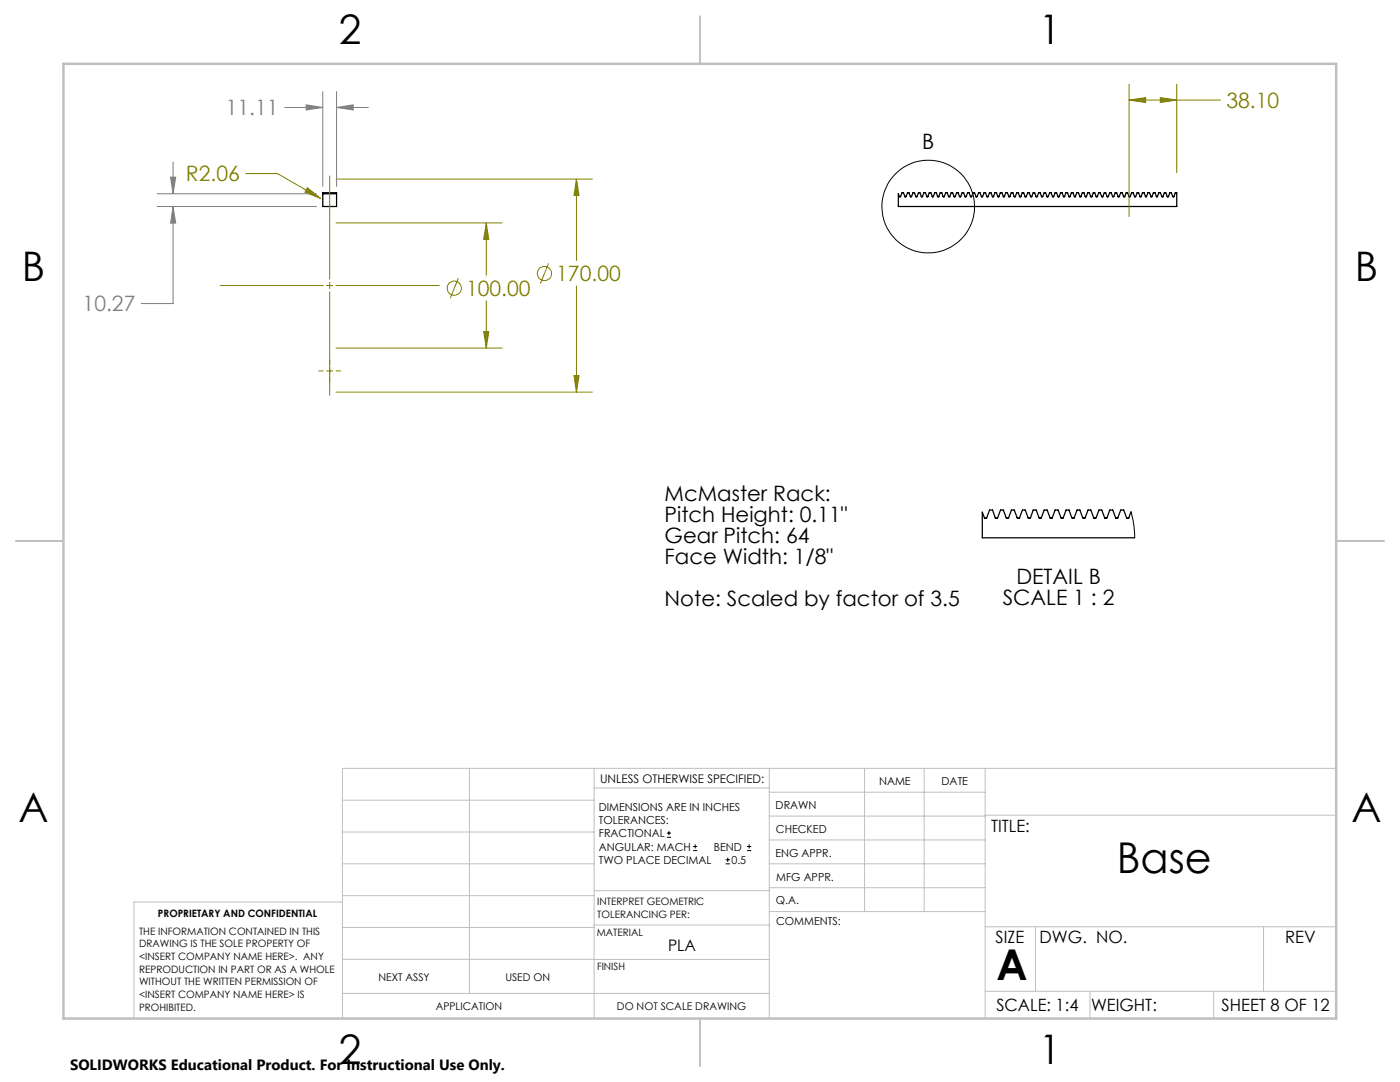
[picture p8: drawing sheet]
<svg xmlns="http://www.w3.org/2000/svg" width="279mm" height="216mm" viewBox="0 0 279 216" stroke-linecap="round" stroke-linejoin="round" font-family="sans-serif">
<path d="M64.4 38.5h2.8v2.7h-2.8zM64.4 38.7h2.8M179.3 38.7l.2 .5 .2 .1 .3-.8h.3l.3 .7 .2 .1 .3-.8h.3l.3 .7 .2 .1 .3-.8h.3l.3 .7 .2 .1 .3-.8h.3l.3 .7 .1 .1 .4-.8h.3l.3 .7 .1 .1 .4-.8h.3l.3 .7 .1 .1 .3-.8h.4l.2 .7 .2 .1 .3-.8h.4l.2 .7 .2 .1 .3-.8h.3l.3 .7 .2 .1 .3-.8h.3l.3 .7 .2 .1 .3-.8h.3l.3 .7 .2 .1 .3-.8h.3l.3 .7 .2 .1 .3-.8h.3l.3 .7 .2 .1 .3-.8h.3l.3 .7 .1 .1 .4-.8h.3l.3 .7 .1 .1 .4-.8h.3l.3 .7 .1 .1 .4-.8h.3l.2 .7 .2 .1 .3-.8h.4l.2 .7 .2 .1 .3-.8h.4l.2 .7 .2 .1 .3-.8h.3l.3 .7 .2 .1 .3-.8h.3l.3 .7 .2 .1 .3-.8h.3l.3 .7 .2 .1 .3-.8h.3l.3 .7 .2 .1 .3-.8h.3l.3 .7 .2 .1 .3-.8h.3l.3 .7 .2 .1 .3-.8h.3l.3 .7 .1 .1 .4-.8h.3l.3 .7 .1 .1 .4-.8h.3l.2 .7 .2 .1 .4-.8h.3l.2 .7 .2 .1 .4-.8h.2l.3 .7 .2 .1 .3-.8h.3l.3 .7 .2 .1 .3-.8h.3l.3 .7 .2 .1 .3-.8h.3l.3 .7 .2 .1 .3-.8h.3l.3 .7 .2 .1 .3-.8h.3l.3 .7 .2 .1 .3-.8h.3l.3 .7 .2 .1 .3-.8h.3l.3 .7 .2 .1 .3-.8h.3l.2 .7 .3 .1 .3-.8h.3l.2 .7 .2 .1 .4-.8h.2l.3 .7 .2 .1 .4-.8h.2l.3 .7 .2 .1 .4-.8h.2l.3 .7 .2 .1 .3-.8h.3l.3 .7 .2 .1 .3-.8h.3l.3 .7 .2 .1 .3-.8h.3l.3 .7 .2 .1 .3-.8h.3l.3 .7 .2 .1 .3-.8h.3l.3 .7 .2 .1 .3-.8h.3l.2 .7 .3 .1 .3-.8h.3l.2 .7 .3 .1 .3-.8h.3l.2 .7 .2 .1 .4-.8h.2v2.7h-55.5zM225.7 102.1l-.4 1.2-.4 .1-.6-1.6h-.6l-.6 1.6h-.4l-.6-1.6h-.6l-.6 1.6h-.3l-.7-1.6h-.6l-.6 1.6h-.3l-.7-1.6h-.6l-.5 1.5-.4 .1-.1-.1-.6-1.5h-.6l-.5 1.5-.4 .1-.6-1.6h-.6l-.6 1.5-.4 .1-.6-1.6h-.6l-.6 1.5-.3 .1-.7-1.6h-.6l-.6 1.6h-.3l-.7-1.6h-.6l-.6 1.6h-.3l-.7-1.6h-.6l-.5 1.5-.4 .1-.7-1.6h-.5l-.6 1.5-.4 .1-.7-1.6h-.5l-.6 1.5-.3 .1-.7-1.6h-.6l-.7 1.6h-.3l-.5-1.2v5.1h30.4" fill="none" stroke="#000" stroke-width=".25"/>
<g fill="none" stroke="#000" stroke-width=".2">
<path d="M225.7 102.1l.6 2.8 .1 2.4M133.1 167.1h.8M133.1 166.2h.8M133.5 165.8v.9M138.3 169.7h.8M138.3 168.9h.8M138.7 168.5v.8M144.8 172.4h.9M144.8 171.6h.9M145.2 171.1v.9M149.1 169.7h.8M149.1 168.9h.8"/>
<path d="M149.5 168.5v.8"/>
<circle cx="185.2" cy="41.2" r="9.2"/>
</g>
<g fill="none" stroke="#808000" stroke-width=".2">
<path d="M225.3 20l3.3-.5v1zM225.3 16.8v26.4M225.3 20h18.3M231.6 19.5l3.2 .5-3.2 .5zM234.8 16.8v17.7M49 34.6h6.4l8.6 5M61.3 37.5l2.7 2.1-3.1-1.3zM65.8 35.1v20.6M67.1 35.7h51.1M115 35.7l.6 3.3h-1.1zM115 35.7v16.3M43.9 57h20.6"/>
<path d="M65.2 57h1.2M65.8 56.3v1.3M65.8 58.2v20.7M67.1 44.5h33.1M67.1 57h20.6M91.5 55.5l-1.6 4M97 44.5l.5 3.3h-1zM97 44.5v10.4M109.5 52.6l-1.7 4M115 57.1v21.1M63.6 74h.9M65.2 74h1.2"/>
<path d="M67.1 69.5h33.1M67.1 78.2h51.1M67.1 74h.9M96.5 66.2h1l-.5 3.3zM97 60v9.5M114.5 74.9h1.1l-.6 3.3z"/>
<circle cx="90.7" cy="57.5" r="1.41"/>
<circle cx="108.7" cy="54.6" r="1.41"/>
</g>
<path d="M64.4 18.3v18.9M67.2 18.3v18.9M31.4 38.7h31.7M34 35.3h1.1l-.6 3.4zM34.5 32.3v6.4M56.8 21.4h7.6M61.1 20.9l3.3 .5-3.3 .5zM67.2 21.4l3.3-.5v1zM67.2 21.4h6.3M31.4 41.2h31.7M34.5 41.2l.6 3.3h-1.1zM34.5 41.2v19.4h-6.3" fill="none" stroke="#808080" stroke-width=".2"/>
<g fill="none" stroke="#c0c0c0" stroke-width=".2">
<path d="M68.3 159.7h50.3M93.7 153.3v44.9M118.6 153.3v49.9M118.6 157.2h34.9M153.5 153.3v49.9M153.5 158.1h43.1M172.5 153.3v28.6M184.4 153.3v28.6M196.6 153.3v49.9M266.7 153.3h-198.4v49.9M68.3 178.7h50.3M68.3 172.4h50.3"/>
<path d="M68.3 166h50.3M68.3 180h-41.6v23.2M118.6 177.7h35M153.5 167.6h43.1M153.5 162.8h43.1M153.5 172.4h43.1M153.5 177.1h43.1M196.6 162.7h70.1M68.3 198.2h85.2M68.3 191.4l85.2 .1M68.3 185.1h50.3M118.6 184.6h35"/>
<path d="M153.6 181.9h43M196.6 197.8h70.1M196.6 184.9h70.1M206.7 184.9v12.9M217.5 197.8v5.4M242.2 197.8v5.4M252.2 184.9v12.9"/>
</g>
<path d="M139.7 3.2v9.5M3.1 107.9h9.6M266.7 107.9h9.5M139.7 203.2v9.6" fill="none" stroke="#c0c0c0" stroke-width=".25"/>
<path d="M12.7 12.7h254v190.5h-254z" fill="none" stroke="#c0c0c0" stroke-width=".5"/>
<path d="M97 44.5l.5 3.3h-1zM96.5 66.2h1l-.5 3.3zM115 35.7l.6 3.3h-1.1zM114.5 74.9h1.1l-.6 3.3zM61.3 37.5l-.4 .8 3.1 1.3zM231.6 19.5l3.2 .5-3.2 .5zM225.3 20l3.3-.5v1z" fill="#808000"/>
<path d="M61.1 20.9l3.3 .5-3.3 .5zM67.2 21.4l3.3-.5v1zM34.5 41.2l.6 3.3h-1.1zM34 35.3h1.1l-.6 3.4z" fill="#808080"/>
<g font-size="8.5">
<text x="222.9" y="174.2">Base</text>
<text x="198.9" y="195.5">A</text>
</g>
<g font-size="8.1">
<text x="67.6" y="8.9">2</text>
<text x="207.3" y="8.9">1</text>
<text x="4.4" y="56.2">B</text>
<text x="270.4" y="56.2">B</text>
<text x="3.7" y="164.1">A</text>
<text x="269.7" y="164.1">A</text>
<text x="67.6" y="212.4">2</text>
<text x="207.3" y="212.4">1</text>
</g>
<g font-size="4.2" fill="#808080">
<text x="45.1" y="23">11.11</text>
<text x="16.5" y="62.1">10.27</text>
</g>
<g font-size="4.2" fill="#808000">
<text x="244.8" y="21.6">38.10</text>
<text x="37.1" y="36.2">R2.06</text>
<text x="93" y="59">100.00</text>
<text x="111" y="56.1">170.00</text>
</g>
<g font-size="4.2">
<text x="184.1" y="29.8">B</text>
<text x="132.6" y="100">McMaster Rack:</text>
<text x="132.6" y="104.1">Pitch Height: 0.11&quot;</text>
<text x="132.6" y="108.3">Gear Pitch: 64</text>
<text x="132.6" y="112.5">Face Width: 1/8&quot;</text>
<text x="202.8" y="116.5">DETAIL B</text>
<text x="132.6" y="120.8">Note: Scaled by factor of 3.5</text>
<text x="200.1" y="120.7">SCALE 1 : 2</text>
</g>
<g font-size="3.4">
<text x="197.8" y="166">TITLE:</text>
<text x="198.7" y="188.1">SIZE</text>
<text x="207.5" y="188.1">DWG. NO.</text>
<text x="256.5" y="188.2">REV</text>
<text x="198.8" y="201.7">SCALE: 1:4</text>
<text x="217.7" y="201.8">WEIGHT:</text>
<text x="243.8" y="201.8">SHEET 8 OF 12</text>
</g>
<text font-size="3.2" x="133.3" y="189.8">PLA</text>
<text font-size="3" x="14" y="213.5">SOLIDWORKS Educational Product. For Instructional Use Only.</text>
<text font-size="2.4" x="119.8" y="156.2">UNLESS OTHERWISE SPECIFIED:</text>
<g font-size="2.2">
<text x="119.5" y="161.8">DIMENSIONS ARE IN INCHES</text>
<text x="154.8" y="161.4">DRAWN</text>
<text x="175.4" y="156.6">NAME</text>
<text x="187.9" y="156.7">DATE</text>
<text x="119.5" y="164.4">TOLERANCES:</text>
<text x="119.5" y="167.1">FRACTIONAL</text>
<text x="154.9" y="166.3">CHECKED</text>
<text x="119.5" y="169.7">ANGULAR: MACH</text>
<text x="119.5" y="172.4">TWO PLACE DECIMAL</text>
<text x="142.5" y="169.7">BEND</text>
<text x="146" y="172.4">0.5</text>
<text x="154.8" y="170.9">ENG APPR.</text>
<text x="154.9" y="175.7">MFG APPR.</text>
<text x="154.9" y="180.4">Q.A.</text>
<text x="154.9" y="184.6">COMMENTS:</text>
</g>
<g font-size="2.1">
<text x="75.5" y="195.7">NEXT ASSY</text>
<text x="100.9" y="195.7">USED ON</text>
<text x="86.9" y="201.5">APPLICATION</text>
<text x="123.1" y="201.6">DO NOT SCALE DRAWING</text>
</g>
<g font-size="2">
<text x="31.5" y="182.9">PROPRIETARY AND CONFIDENTIAL</text>
<text x="119.2" y="180.6">INTERPRET GEOMETRIC</text>
<text x="119.2" y="183.1">TOLERANCING PER:</text>
<text x="27.8" y="186.5">THE INFORMATION CONTAINED IN THIS</text>
<text x="27.8" y="189">DRAWING IS THE SOLE PROPERTY OF</text>
<text x="27.8" y="191.6">&lt;INSERT COMPANY NAME HERE&gt;. ANY</text>
<text x="119.1" y="186.7">MATERIAL</text>
<text x="27.8" y="194.1">REPRODUCTION IN PART OR AS A WHOLE</text>
<text x="27.8" y="196.6">WITHOUT THE WRITTEN PERMISSION OF</text>
<text x="119.1" y="193.5">FINISH</text>
<text x="27.8" y="199.1">&lt;INSERT COMPANY NAME HERE&gt; IS</text>
<text x="27.8" y="201.7">PROHIBITED.</text>
</g>
</svg>
